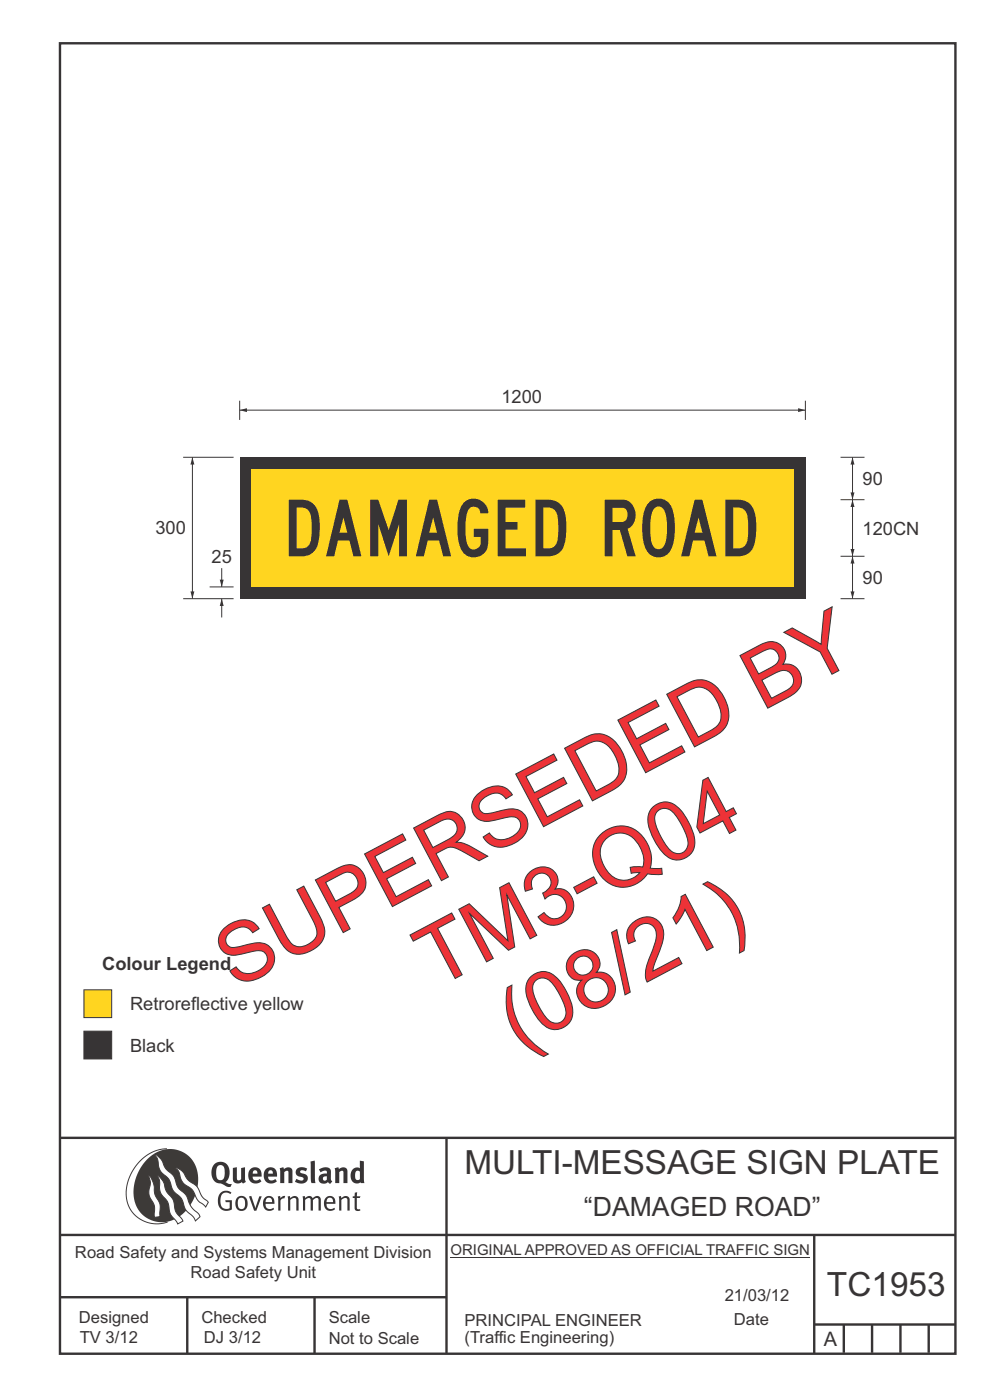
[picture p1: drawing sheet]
<svg xmlns="http://www.w3.org/2000/svg" width="210mm" height="297mm" viewBox="0 0 210 297" stroke-linecap="round" stroke-linejoin="round" font-family="sans-serif">
<g fill="none" stroke="#373435" stroke-width=".51">
<path d="M12.7 9.2h190v278h-190zM12.7 241.4h190M94.7 241.4v45.8M12.7 262h190M12.7 275.2h82M39.7 275.2v12M66.7 275.2v12M172.7 262.2v25M172.7 281h30M179 281v6M185 281v6M191 281v6"/>
<path d="M197 281v6"/>
</g>
<path d="M95.5 266.7h76.3" fill="none" stroke="#373435" stroke-width=".21"/>
<path d="M35.4 243.7a9.5 9.5 0 0 0-8.6 10.4 6.5 6.5 0 0 0 8.8 5.1" fill="none" stroke="#3d3a38" stroke-width=".21"/>
<path d="M31.3 245.9a6.1 6.1 0 0 1 7.3-1.6 6.1 6.1 0 0 1 3.4 6.6 8.8 8.8 0 0 1-7.2 8.4 6.1 6.1 0 0 1-6.4-7.5 10.5 10.5 0 0 1 2.9-5.9z" fill-rule="evenodd" fill="#3d3a38"/>
<g fill="#fefefe" stroke="#3d3a38" stroke-width=".21">
<path d="M31.6 249.4l.3 .3 .6 1.2 .4 2.5 1 2 .1 2.7-1.2 .2-.1-2.5-.9-1.8-.2-.7 .3-2.4z" fill-rule="evenodd"/>
<path d="M37.1 247.7l.6 .1 .9 .6 1.3 1.9 1.9 1.5 1.1 2.1 1.3 1.2-.6 1-1.6-1.5-1.2-2.2-2-1.5-.5-.9-.4-1.5z" fill-rule="evenodd"/>
<path d="M32.8 244.9l.4 .1 .9 .8 1 2.1 1.7 1.5 .9 2.5 1.7 1.6 1.2 2.5 1.6 1.6 .2 .5-1 .9-.4-.9-1.6-1.5-1-2.4-1.7-1.7-.9-2.4-1.8-1.7-.3-.9-.3-1.6z" fill-rule="evenodd"/>
<path d="M33.4 249.4l.5 .3 .7 1 .7 2 1.5 1.9 .5 2.5 1.4 1.8 .1 .1-1.1 .7-1.6-2.2-.6-2.5-1.4-1.9-.3-1v-1.6z" fill-rule="evenodd"/>
</g>
<g fill="#373435">
<path d="M46.8 253.1l.5-.4 .6-.1 .7 .1 .5 .3-.2 .3-.9-.3-.8 .2-.3 .7-.1 1.1 .1 .6 .3 .5 .5 .3 .6 .1 .4-.2v-1.3h-.8l-.1-.4h1.4v2l-.7 .2-.8 .1-.6-.2-.5-.5-.3-.8-.1-.9 .2-.8z" fill-rule="evenodd"/>
<path d="M50.7 254.3l.7-.2 .5 .5 .1 1.2-.2 .4-.3 .3h-.5l-.4-.4-.2-1.1zM50.4 254l-.5 1.1 .2 1.2 .8 .6 1-.2 .4-.4 .2-.5v-.8l-.2-.7-.3-.4-.5-.2h-.6z" fill-rule="evenodd"/>
<path d="M52.8 253.8l.5-.1 .9 2.6 .8-2.5h.5l-1.1 3h-.5z" fill-rule="evenodd"/>
<path d="M56.6 254.2l.4-.1 .4 .1 .2 .3 .1 .5h-1.4zM56.2 254l-.4 1v.7l.3 .6 .3 .4 .6 .2 1-.3 .2-.1-.2-.3-.6 .3-.7-.2-.3-.2-.1-.6v-.1h1.9l-.2-1.2-.8-.5-.5 .1z" fill-rule="evenodd"/>
<path d="M58.9 253.8l.5-.1 .1 .5 .4-.4 .6-.1-.2 .5-.4 .1-.4 .3v2.2h-.5z" fill-rule="evenodd"/>
<path d="M61 253.8h.5a.24 .24 0 0 0 .1 .3 .24 .24 0 0 0 .3-.2l.8-.2 .6 .5v2.6h-.4l-.1-2.3-.1-.3-.3-.1-.8 .5v2.2h-.5z" fill-rule="evenodd"/>
<path d="M64.2 253.8h.4a.23 .23 0 0 0 .2 .3 .23 .23 0 0 0 .3-.2l.5-.2 .5 .2a.23 .23 0 0 0 .3 .2 .23 .23 0 0 0 .2-.1l.8-.3 .6 .4 .1 2.7h-.5v-2.3l-.1-.3-.3-.1-.8 .5v2.2h-.5v-2.3l-.1-.3h-.3l-.8 .4v2.2h-.4z" fill-rule="evenodd"/>
<path d="M69.5 254.2l.5-.1 .4 .1 .2 .8h-1.3zM69.2 254l-.5 1 .1 .7 .2 .6 .4 .4 .4 .2 1.1-.3 .2-.1-.2-.3-.6 .3-.7-.2-.3-.3v-.6h1.9l-.2-1.2-.4-.3-.5-.2-.5 .1z" fill-rule="evenodd"/>
<path d="M71.8 253.8h.5a.24 .24 0 0 0 .1 .3 .24 .24 0 0 0 .4-.2l.7-.2 .6 .5 .1 2.6h-.5v-2.3l-.1-.3-.4-.1-.8 .5v2.2h-.5z" fill-rule="evenodd"/>
<path d="M75.3 253l.5-.1-.1 .9h.8l-.2 .3h-.6v2.2l.2 .2h.5v.3l-.2 .1-.6-.1-.4-.3v-2.4h-.4v-.3h.4z" fill-rule="evenodd"/>
<path d="M46.2 247.4l.4-.2h.4l.6 .6v1.8l-.2 .5-.4 .2h-.7l-.3-.5-.1-1.6zM45.5 246.9l-.4 .7-.2 .8v1l.3 .9 .7 .6 1 .2 1.6 .7 .4-.1 .3-.5h-.6l-.8-.4 .7-.9 .2-1.5a1.91 1.91 0 0 0-1.1-1.8 1.91 1.91 0 0 0-2.1 .3z" fill-rule="evenodd"/>
<path d="M49.4 247.8l.8-.2 .1 2.5 .1 .2 .3 .1 .4-.3v-2.3l.9-.2v2.6l.2 .5-.7 .3a.39 .39 0 0 0-.7 0h-.8l-.5-.4z" fill-rule="evenodd"/>
<path d="M53.8 248.4l.3-.1h.3l.2 .7h-1zM53.1 248l-.3 .5-.1 .8v.7l.4 .6 .5 .4 .6 .1 .7-.1 .6-.4-.4-.5-.4 .3h-.5l-.4-.1-.2-.4v-.3h1.9l-.1-1-.3-.6-1-.4-.5 .1z" fill-rule="evenodd"/>
<path d="M57.1 248.4l.2-.1h.4l.2 .7h-1zM56.4 248l-.4 .6-.1 .8 .1 .7 .4 .5 .5 .4 .6 .1 .6-.1 .6-.4-.3-.5-.6 .3h-.5l-.4-.6v-.2h1.9l-.1-1-.3-.6-.5-.3-.5-.1-.5 .1z" fill-rule="evenodd"/>
<path d="M59.3 247.8l.8-.2 .1 .4 1-.4 .7 .3 .1 .5v2.6h-.8v-2.3l-.3-.3-.6 .3v2.3h-.9z" fill-rule="evenodd"/>
<path d="M63 248l.9-.4 1.3 .3-.3 .6-.9-.2-.3 .2 .1 .3 1 .3 .4 .4v.8l-.4 .6-1.1 .2-1.1-.4 .3-.6 1 .4 .3-.1 .2-.3-.2-.3-.9-.3-.4-.3-.2-.6z" fill-rule="evenodd"/>
<path d="M68.6 249.7l.7-.2v.8l-.3 .2-.3-.1-.2-.3zM67.6 248.1l.4 .6 .8-.4 .5 .2a.35 .35 0 0 1 0 .5 .35 .35 0 0 1-.5 0l-1 .4-.2 .9 .2 .4 .3 .3h1.1a.49 .49 0 0 1 .8 .2l.5-.6-.3-.4v-1.7l-.2-.5-.4-.3-.6-.1z" fill-rule="evenodd"/>
<path d="M71 247.8l.8-.2 .1 .4 .9-.4 .7 .3 .2 .5v2.6h-.8l-.1-2.3-.2-.3-.6 .3v2.3h-.9z" fill-rule="evenodd"/>
<path d="M75.6 248.5l.3-.1 .4 .2v1.5l-.3 .2h-.4l-.2-.4-.1-.9zM76.3 246.2v1.3a.19 .19 0 0 1 0 .3 .19 .19 0 0 1-.3-.1l-.8 .1-.6 .5-.2 .9 .1 1 .3 .5 .6 .3h.6l.5-.2v.2h.8l-.1-4.6z" fill-rule="evenodd"/>
<path d="M65.9 246.4l.9-.2 .1 4.8h-.8l-.1-.3z" fill-rule="evenodd"/>
</g>
<path d="M17.8 218.8h5.9v5.8h-5.9z" fill-rule="evenodd" fill="#373435" stroke="#373435" stroke-width=".21"/>
<path d="M17.8 210h5.9v5.9h-5.9z" fill-rule="evenodd" fill="#ffd520" stroke="#373435" stroke-width=".21"/>
<path d="M50.8 97h120v30h-120z" fill-rule="evenodd" fill="#373435"/>
<path d="M53.3 99.5h115v25h-115z" fill-rule="evenodd" fill="#ffd520"/>
<path d="M50.8 87h120" fill="none" stroke="#373435" stroke-width=".21"/>
<g fill="#373435">
<path d="M169.3 86.6l1.5 .4-1.5 .4z"/>
<path d="M50.8 87l1.6-.4v.8z"/>
</g>
<path d="M50.8 85v4.1M170.8 85v4.1M180.8 118v9" fill="none" stroke="#373435" stroke-width=".21"/>
<g fill="#373435">
<path d="M180.4 125.5h.9l-.5 1.5z"/>
<path d="M180.8 118l.5 1.6h-.9z"/>
</g>
<path d="M180.8 106v12" fill="none" stroke="#373435" stroke-width=".21"/>
<g fill="#373435">
<path d="M180.4 116.5h.9l-.5 1.5z"/>
<path d="M180.8 106l.5 1.6h-.9z"/>
</g>
<path d="M180.8 97v9M178.3 118h5.1M178.3 127h5.1" fill="none" stroke="#373435" stroke-width=".21"/>
<g fill="#373435">
<path d="M180.4 104.5h.9l-.5 1.5z"/>
<path d="M180.8 97l.5 1.6h-.9z"/>
</g>
<path d="M178.3 97h5.1M178.3 106h5.1" fill="none" stroke="#373435" stroke-width=".21"/>
<g fill="#373435">
<path d="M78.5 106h1.7l2.3 6.5 2-6.5h1.8v12h-1.6v-6.8l-2.2 6.8-2.3-6.8v6.8h-1.7z"/>
<path d="M98.5 106.5a3.1 3.1 0 0 1 3.3-.4 3.1 3.1 0 0 1 1.8 2.8h-1.7a1.36 1.36 0 0 0-1.2-1.4 1.36 1.36 0 0 0-1.5 1.1 13.8 13.8 0 0 0 .1 7.2 1.42 1.42 0 0 0 1.5 .7 1.42 1.42 0 0 0 1.2-1.2v-1.4h-1.5v-1.7h3.1v2.4a3.1 3.1 0 0 1-2.6 3.6 3.1 3.1 0 0 1-3.6-2.6 14.3 14.3 0 0 1 .4-8.2z"/>
<path d="M105.6 106h5.8v1.7h-4.2v3h2.6v1.7h-2.6v3.9h4.4v1.7h-6z"/>
<path d="M61.3 106v12a8.7 8.7 0 0 0 4.4-.3 4.1 4.1 0 0 0 2-3.6 11.7 11.7 0 0 0-.6-6.4 3.3 3.3 0 0 0-3.1-1.7zM62.9 107.7a2.61 2.61 0 0 1 2.7 .8 10.9 10.9 0 0 1 .4 5.8l-.1 .4a1.8 1.8 0 0 1-1.8 1.6h-1.2z"/>
<path d="M72.9 109.8l.8 3.2h-1.7zM72 106l-2.8 12h1.7l.8-3.3h2.4l.9 3.3h1.7l-3-12z"/>
<path d="M91.9 109.8l.8 3.2h-1.7zM91 106l-2.8 12h1.7l.8-3.3h2.4l.9 3.3h1.7l-3-12z"/>
<path d="M113.6 106v12a8.7 8.7 0 0 0 4.4-.3 4.1 4.1 0 0 0 2-3.6 11.7 11.7 0 0 0-.6-6.4 3.3 3.3 0 0 0-3.1-1.7zM115.2 107.7a2.61 2.61 0 0 1 2.7 .8 10.9 10.9 0 0 1 .4 5.8l-.1 .4a1.8 1.8 0 0 1-1.8 1.6h-1.2z"/>
<path d="M128.3 106v12h1.6v-5.6h1.6l1.6 5.6h1.7l-1.7-5.8a3.4 3.4 0 0 0 1.7-3.2 3.4 3.4 0 0 0-2.1-2.9zM129.9 107.7h2.1a1.38 1.38 0 0 1 1 2.1l-.3 .6-.4 .3h-2.4z"/>
<path d="M137.8 106.5a7.4 7.4 0 0 0-1.6 5.5 7.4 7.4 0 0 0 1.6 5.6 3.1 3.1 0 0 0 5-2.1 12.8 12.8 0 0 0-.6-8.5 2.98 2.98 0 0 0-4.4-.5zM138.9 107.7a1.33 1.33 0 0 1 2.1 .9 12 12 0 0 1-.2 7.3 1.38 1.38 0 0 1-1.5 .6 1.38 1.38 0 0 1-1-1.3 14.3 14.3 0 0 1 .1-6.6z"/>
<path d="M148.2 109.8l.8 3.2h-1.7zM147.3 106l-2.8 12h1.7l.8-3.3h2.4l.9 3.3h1.7l-3-12z"/>
<path d="M153.9 106v12a8.7 8.7 0 0 0 4.4-.3 4.1 4.1 0 0 0 2-3.6 11.7 11.7 0 0 0-.6-6.4 3.3 3.3 0 0 0-3.1-1.7zM155.5 107.7a2.61 2.61 0 0 1 2.6 .8 10.9 10.9 0 0 1 .5 5.8l-.1 .4a1.8 1.8 0 0 1-1.8 1.6h-1.2z"/>
</g>
<path d="M47 120.5v4" fill="none" stroke="#373435" stroke-width=".21"/>
<path d="M46.6 123h.8l-.4 1.5z" fill="#373435"/>
<path d="M47 127v4" fill="none" stroke="#373435" stroke-width=".21"/>
<path d="M47 127l.4 1.6h-.8z" fill="#373435"/>
<path d="M38.9 97h10.6M40.8 97v30M38.9 127h10.6M44.5 124.5h5" fill="none" stroke="#373435" stroke-width=".21"/>
<g fill="#373435">
<path d="M40.4 125.5h.8l-.4 1.5z"/>
<path d="M40.8 97l.4 1.6h-.8z"/>
</g>
<g font-size="17.6" fill="#ed3237">
<text x="49.9" y="209.9" transform="rotate(-28 49.9 209.9)">SUPERSEDED BY</text>
<text x="92.5" y="209.7" transform="rotate(-28 92.5 209.7)">TM3-Q04</text>
<text x="110" y="222.8" transform="rotate(-28 110 222.8)">(08/21)</text>
</g>
<g font-size="7.1" fill="#373435">
<text x="98.5" y="249.1">MULTI-MESSAGE SIGN PLATE</text>
<text x="175.4" y="275">TC1953</text>
</g>
<text font-size="5.6" fill="#373435" x="123.9" y="258">“DAMAGED ROAD”</text>
<text font-size="4.2" fill="#373435" x="174.7" y="285.6">A</text>
<g font-size="3.9" fill="#373435">
<text x="106.4" y="85.5">1200</text>
<text x="183" y="102.8">90</text>
<text x="33" y="113.4">300</text>
<text x="183" y="113.4">120CN</text>
<text x="44.9" y="119.5">25</text>
<text x="183" y="123.8">90</text>
<text x="21.7" y="205.9">Colour Legend</text>
<text x="27.6" y="214.3">Retroreflective yellow</text>
<text x="27.6" y="223.1">Black</text>
</g>
<g font-size="3.5" fill="#373435">
<text x="15.9" y="266.8">Road Safety and Systems Management Division</text>
<text x="40.4" y="271.1">Road Safety Unit</text>
<text x="16.7" y="280.6">Designed</text>
<text x="42.7" y="280.6">Checked</text>
<text x="69.7" y="280.6">Scale</text>
<text x="98.5" y="281.3">PRINCIPAL ENGINEER</text>
<text x="153.7" y="276.1">21/03/12</text>
<text x="155.7" y="281.2">Date</text>
<text x="16.9" y="284.8">TV 3/12</text>
<text x="43.2" y="284.8">DJ 3/12</text>
<text x="69.7" y="285.2">Not to Scale</text>
<text x="98.5" y="284.8">(Traffic Engineering)</text>
</g>
<text font-size="3.2" fill="#373435" x="95.5" y="266.3">ORIGINAL APPROVED AS OFFICIAL TRAFFIC SIGN</text>
</svg>
